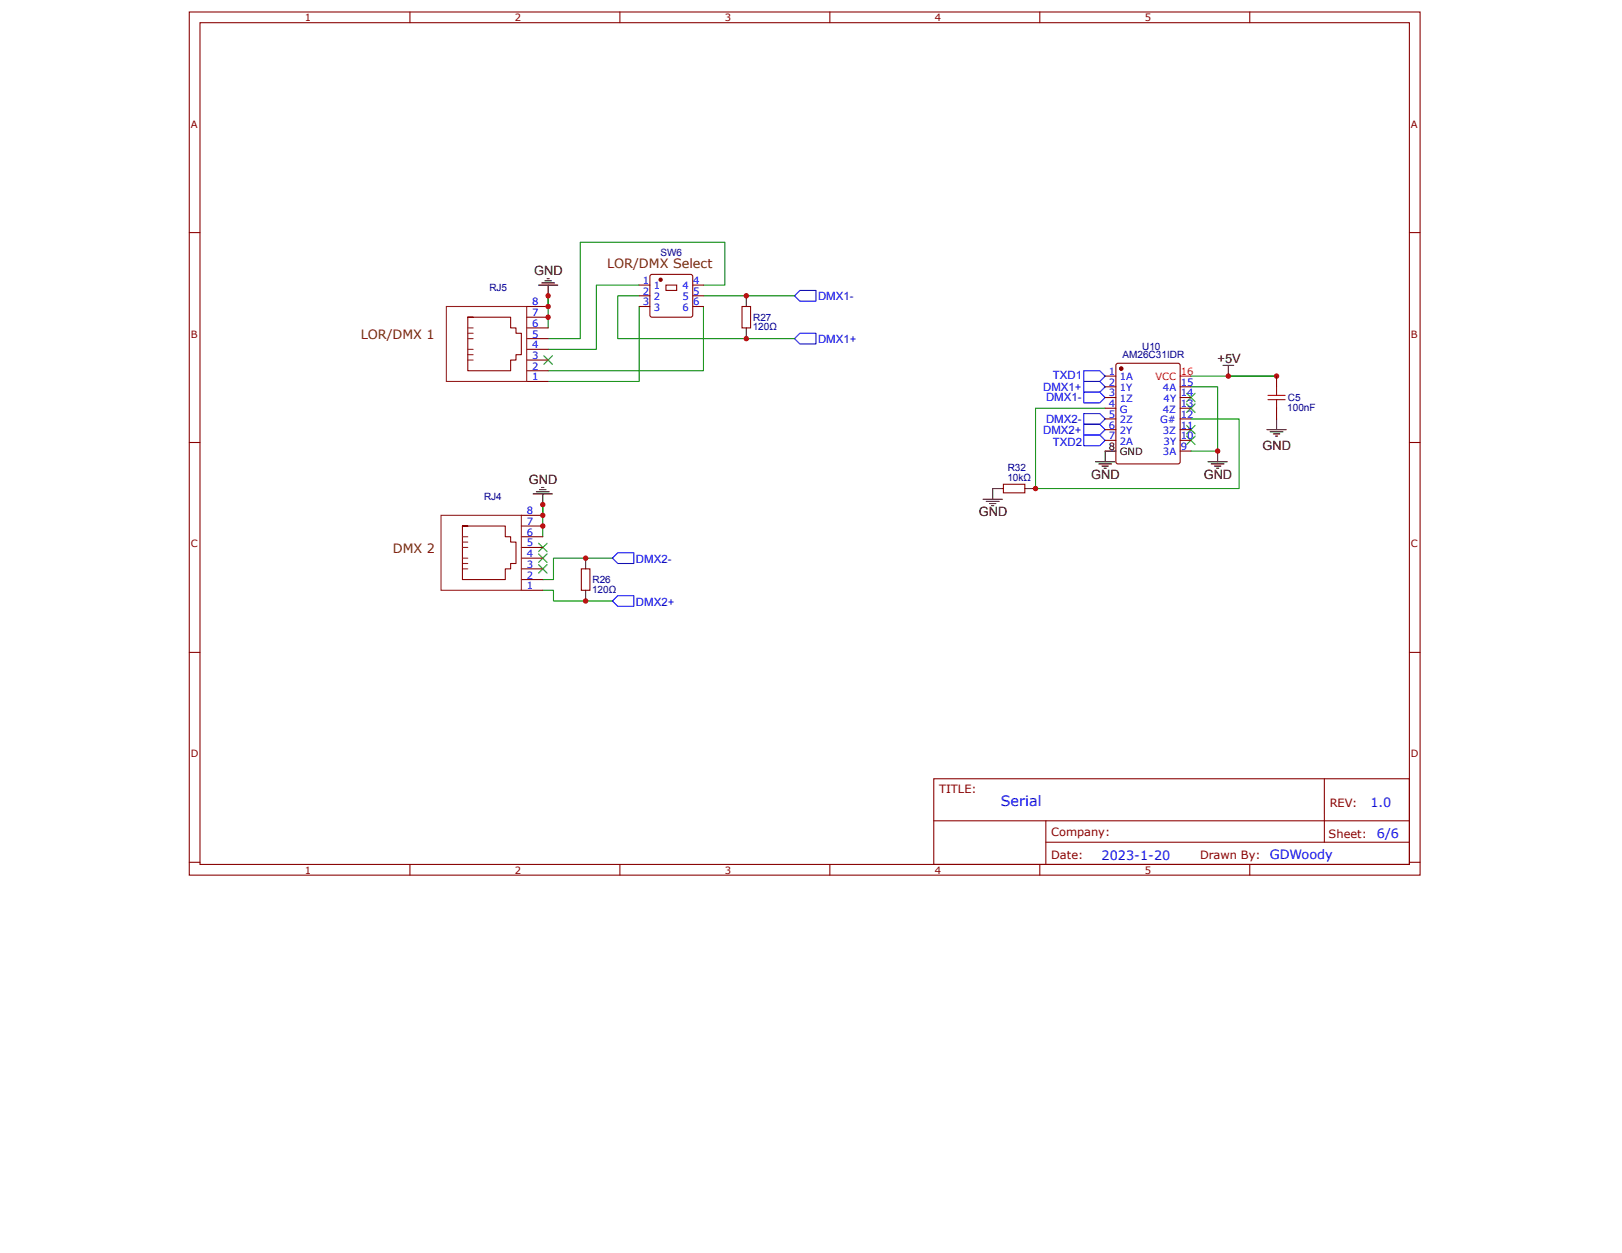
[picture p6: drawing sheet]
<svg xmlns="http://www.w3.org/2000/svg" width="279mm" height="216mm" viewBox="0 0 279 216" stroke-linecap="round" stroke-linejoin="round" font-family="sans-serif">
<g fill="none" stroke="#800" stroke-width=".18">
<path d="M32.6 2.1h212v148.7h-212zM34.4 3.9h208.4v145h-208.4zM70.6 2.1v1.8M106.8 2.1v1.8M142.9 2.1v1.8M179.1 2.1v1.8M215.3 2.1v1.8M32.6 40.1h1.8M127.8 52.8h1.5v3.7h-1.5zM242.8 40.1h1.8M32.6 76.2h1.8M242.8 76.2h1.8"/>
<path d="M100.1 98h1.5v3.7h-1.5zM172.8 83.4h3.7v1.5h-3.7zM32.6 112.4h1.8M242.8 112.4h1.8M160.8 134.2h82v14.7h-82zM228.1 134.2v10.9M32.6 148.6h1.8M70.6 148.9v1.9M106.8 148.9v1.9M142.9 148.9v1.9M160.9 141.4h81.8M179.1 148.9v1.9"/>
<path d="M180.2 145.1h62.5M180.2 141.4v7.4M215.3 148.9v1.9M242.8 148.6h1.8"/>
</g>
<path d="M137.8 57.4h2.8v1.9h-2.8l-.9-1zM137.8 50h2.8v1.9h-2.8l-.9-.9zM186.7 63.9h2.7l1 .9-1 .9h-2.7zM186.7 75h2.7l1 .9-1 .9h-2.7zM186.7 65.7h2.7l1 1-1 .9h-2.7zM186.7 67.6h2.7l1 .9-1 .9h-2.7zM186.7 71.3h2.7l1 .9-1 .9h-2.7zM186.7 73.1h2.7l1 .9-1 1h-2.7zM105.5 96.2l.9-.9h2.8v1.8h-2.8zM105.5 103.6l.9-1h2.8v1.9h-2.8z" fill="none" stroke="#00f" stroke-width=".18"/>
<g fill="none" stroke="#080" stroke-width=".18">
<path d="M94.4 51v5.5M110.1 51h-3.7v7.3h30.5M110.1 52.8v12.9h-15.7M110.1 49.1h-7.4v11.1h-8.3M121.2 52.8v11.1h-26.8M121.2 49.1h3.7v-7.4h-24.9v16.6h-5.6M121.2 51h15.7M190.4 70.3h-12v13.9h35v-12h-8.3M205.1 66.7h4.6v11h-4.6M205.1 64.8h14.8M93.5 86.9v5.6M105.5 96.2h-10.2v3.7h-1.8"/>
<path d="M93.5 101.7h1.8v1.9h10.2"/>
</g>
<g fill="none" stroke="#000" stroke-width=".18">
<path d="M92.8 49.1h3.3M93.3 48.8h2.2M93.9 48.4h1.1M94.2 48h.4M94.4 49.1v1.9M128.6 51v1.8M128.6 56.5v1.8M188.7 79.6h3.3M189.3 79.9h2.2M190.4 77.7v1.9M208.1 79.6h3.3M208.6 79.9h2.3"/>
<path d="M209.7 77.7v1.9M210.7 63h1.8M211.6 63v1.8M218.2 74h3.4M218.8 74.4h2.2M219.3 74.8h1.1M219.7 75.1h.4M219.9 72.2v1.8M91.8 85.1h3.4M92.4 84.7h2.2M92.9 84.4h1.1M93.3 84h.4"/>
<path d="M93.5 85.1v1.8M100.9 96.2v1.8M169.3 86h3.4M169.9 86.4h2.2M170.4 86.8h1.1M170.8 87.1h.4M172.8 84.2h-1.8v1.8M176.5 84.2h1.9M189.8 80.3h1.1M190.2 80.7h.4M209.2 80.3h1.1M209.6 80.7h.3"/>
<path d="M100.9 101.7v1.9"/>
</g>
<g fill="#000">
<path d="M93.7 61.3l1.5 1.5zM93.7 62.8l1.5-1.5z"/>
<path d="M204.4 67.8l1.5 1.4zM205.9 67.8l-1.5 1.4z"/>
<path d="M204.4 69.6l1.5 1.5zM205.9 69.6l-1.5 1.5z"/>
<path d="M204.4 73.3l1.5 1.5zM205.9 73.3l-1.5 1.5z"/>
<path d="M204.4 75.1l1.5 1.5zM205.9 75.1l-1.5 1.5z"/>
<path d="M92.8 93.6l1.4 1.5zM94.2 93.6l-1.4 1.5z"/>
<path d="M92.8 95.4l1.4 1.5zM94.2 95.4l-1.4 1.5z"/>
<path d="M92.8 97.3l1.4 1.5zM94.2 97.3l-1.4 1.5z"/>
</g>
<g fill="none" stroke="#3c3" stroke-width=".18">
<path d="M93.7 61.3l1.5 1.5M95.2 61.3l-1.5 1.5M204.4 67.8l1.5 1.4M204.4 69.6l1.5 1.5M204.4 73.3l1.5 1.5M204.4 75.1l1.5 1.5M205.9 67.8l-1.5 1.4M205.9 69.6l-1.5 1.5M205.9 73.3l-1.5 1.5M205.9 75.1l-1.5 1.5M92.8 93.6l1.4 1.5M92.8 95.4l1.4 1.5"/>
<path d="M92.8 97.3l1.4 1.5M94.2 93.6l-1.4 1.5M94.2 95.4l-1.4 1.5M94.2 97.3l-1.4 1.5"/>
</g>
<circle cx="193.1" cy="63.5" r=".28" fill="#800"/>
<g fill="none" stroke="#800" stroke-width=".18">
<path d="M192.3 62.8l.3-.2h10.3l.3 .2 .1 16.8-.2 .3h-10.5l-.3-.1z"/>
<circle cx="193.1" cy="63.5" r=".28"/>
</g>
<circle cx="193.1" cy="63.5" r=".28" fill="#800"/>
<g fill="none" stroke="#800" stroke-width=".18">
<path d="M110.1 52.8h1.8M110.1 51h1.8M110.1 49.1h1.8M114.7 49.1h1.9v.9h-1.9zM119.3 52.8h1.9M119.3 51h1.9M119.3 49.1h1.9M190.4 64.8h1.8M190.4 66.7h1.8M190.4 68.5h1.8M190.4 70.3h1.8M190.4 72.2h1.8"/>
<path d="M190.4 74h1.8M190.4 75.9h1.8M203.3 66.7h1.8M203.3 68.5h1.8M203.3 70.3h1.8M203.3 72.2h1.8M203.3 74h1.8M203.3 75.9h1.8M203.3 77.7h1.8"/>
<circle cx="193.1" cy="63.5" r=".28"/>
</g>
<path d="M190.4 77.7h1.8" fill="none" stroke="#000" stroke-width=".18"/>
<path d="M203.3 64.8h1.8" fill="none" stroke="#f00" stroke-width=".18"/>
<circle cx="113.8" cy="48.2" r=".28" fill="#800"/>
<g fill="none" stroke="#800" stroke-width=".18">
<path d="M80.6 54.7v9.2h7.4v-1.9h.9v-.9h.9v-3.7h-.9v-.9h-.9v-1.8h-7.4h.9M90.7 56.5h3.7M90.7 58.3h3.7M90.7 54.7h3.7M90.7 52.8h3.7M112 47.5l.3-.2h6.8l.2 .3v6.9l-.3 .2-6.9-.1-.2-.3zM90.7 60.2h3.7M90.7 62h3.7M90.7 63.9h3.7M90.7 65.7h3.7M79.7 90.6v9.3h7.3v-1.9h1v-.9h.9v-3.7h-.9v-.9h-1v-1.9h-7.3h.9M89.8 92.5h3.7"/>
<path d="M89.8 94.3h3.7M89.8 96.2h3.7M89.8 98h3.7M89.8 99.9h3.7M89.8 90.6h3.7M89.8 88.8h3.7M89.8 101.7h3.7"/>
<circle cx="113.8" cy="48.2" r=".28"/>
</g>
<g fill="none" stroke="#8d2323" stroke-width=".18">
<path d="M76.9 52.8h13.8v12.9h-13.8zM80.6 58.3h.9M80.6 57.4h.9M80.6 56.5h.9M80.6 62h.9M80.6 61.1h.9M80.6 60.2h.9M76 88.8h13.8v12.9h-13.8zM79.7 98h.9M79.7 97.1h.9M79.7 96.2h.9M79.7 94.3h.9"/>
<path d="M79.7 93.4h.9M79.7 92.5h.9"/>
</g>
<g fill="#c00">
<circle cx="94.4" cy="51" r=".46"/>
<circle cx="93.5" cy="86.9" r=".46"/>
<circle cx="93.5" cy="88.8" r=".46"/>
<circle cx="211.6" cy="64.8" r=".46"/>
<circle cx="219.9" cy="64.8" r=".46"/>
<circle cx="209.7" cy="77.7" r=".46"/>
<circle cx="100.9" cy="103.6" r=".46"/>
<circle cx="100.9" cy="96.2" r=".46"/>
<circle cx="178.4" cy="84.2" r=".46"/>
<circle cx="94.4" cy="52.8" r=".46"/>
<circle cx="128.6" cy="58.3" r=".46"/>
<circle cx="128.6" cy="51" r=".46"/>
<circle cx="93.5" cy="90.6" r=".46"/>
<circle cx="94.4" cy="54.7" r=".46"/>
</g>
<path d="M218.4 68.1h3M218.4 68.9h3M219.9 66.7v1.4M219.9 68.9v1.4" fill="none" stroke="#a00000" stroke-width=".18"/>
<path d="M219.9 64.8v1.9M219.9 70.3v1.9" fill="none" stroke="#800" stroke-width=".18"/>
<text font-size="2.5" fill="#00f" x="172.4" y="138.9">Serial</text>
<g font-size="2.2">
<text x="92" y="47.4">GND</text>
<text x="209.7" y="62.6">+5V</text>
<text x="217.5" y="77.5">GND</text>
<text x="91.1" y="83.4">GND</text>
<text x="188" y="82.5">GND</text>
<text x="207.3" y="82.5">GND</text>
<text x="168.6" y="89">GND</text>
</g>
<g font-size="2.2" fill="#630">
<text x="104.6" y="46.2">LOR/DMX Select</text>
<text x="62.1" y="58.3">LOR/DMX 1</text>
<text x="67.7" y="95.3">DMX 2</text>
</g>
<g font-size="2.2" fill="#00f">
<text x="236.1" y="139">1.0</text>
<text x="189.7" y="148.1">2023-1-20</text>
<text x="218.7" y="148.1">GDWoody</text>
<text x="237.2" y="144.4">6/6</text>
</g>
<g font-size="2" fill="#00f">
<text x="140.9" y="51.8">DMX1-</text>
<text x="140.9" y="59.2">DMX1+</text>
<text x="181.4" y="65.2">TXD1</text>
<text x="179.7" y="67.3">DMX1+</text>
<text x="180.2" y="69.2">DMX1-</text>
<text x="179.7" y="74.7">DMX2+</text>
<text x="180.2" y="72.9">DMX2-</text>
<text x="181.4" y="76.8">TXD2</text>
<text x="109.5" y="97">DMX2-</text>
<text x="109.5" y="104.4">DMX2+</text>
</g>
<g font-size="2" fill="#800">
<text x="161.8" y="136.6">TITLE:</text>
<text x="229.1" y="139">REV:</text>
<text x="181.1" y="148">Date:</text>
<text x="181.1" y="144">Company:</text>
<text x="206.7" y="148.1">Drawn By:</text>
<text x="228.9" y="144.3">Sheet:</text>
</g>
<g font-size="1.7" fill="#800">
<text x="52.5" y="3.6">1</text>
<text x="88.7" y="3.6">2</text>
<text x="124.9" y="3.6">3</text>
<text x="161" y="3.6">4</text>
<text x="197.2" y="3.6">5</text>
<text x="32.9" y="22">A</text>
<text x="243.1" y="22">A</text>
<text x="32.9" y="58.2">B</text>
<text x="243.1" y="58.2">B</text>
<text x="32.9" y="94.3">C</text>
<text x="243.1" y="94.3">C</text>
<text x="32.9" y="130.5">D</text>
<text x="243.1" y="130.5">D</text>
<text x="52.5" y="150.5">1</text>
<text x="88.7" y="150.5">2</text>
<text x="124.9" y="150.5">3</text>
<text x="161" y="150.5">4</text>
<text x="197.2" y="150.5">5</text>
</g>
<g font-size="1.7" fill="#000080">
<text x="113.8" y="44.2">SW6</text>
<text x="84.3" y="50.2">RJ5</text>
<text x="129.7" y="56.9">120Ω</text>
<text x="129.7" y="55.2">R27</text>
<text x="193.4" y="61.7">AM26C31IDR</text>
<text x="196.7" y="60.3">U10</text>
<text x="221.7" y="70.8">100nF</text>
<text x="221.8" y="69.1">C5</text>
<text x="173.5" y="82.9">10kΩ</text>
<text x="173.6" y="81.2">R32</text>
<text x="83.4" y="86.2">RJ4</text>
<text x="102.1" y="100.5">R26</text>
<text x="102" y="102.1">120Ω</text>
</g>
<g font-size="1.7" fill="#00f">
<text x="91.7" y="52.6">8</text>
<text x="110.8" y="52.6">3</text>
<text x="110.8" y="50.8">2</text>
<text x="110.8" y="48.9">1</text>
<text x="112.6" y="53.5">3</text>
<text x="112.6" y="51.7">2</text>
<text x="112.6" y="49.9">1</text>
<text x="117.6" y="53.5">6</text>
<text x="117.6" y="51.7">5</text>
<text x="117.6" y="49.9">4</text>
<text x="119.4" y="52.6">6</text>
<text x="119.4" y="50.8">5</text>
<text x="119.4" y="48.9">4</text>
<text x="91.7" y="56.3">6</text>
<text x="91.7" y="58.2">5</text>
<text x="91.7" y="54.5">7</text>
<text x="91.7" y="60">4</text>
<text x="91.7" y="61.9">3</text>
<text x="91.7" y="63.7">2</text>
<text x="91.7" y="65.5">1</text>
<text x="191" y="64.6">1</text>
<text x="192.9" y="65.5">1A</text>
<text x="191" y="66.5">2</text>
<text x="191" y="68.3">3</text>
<text x="191" y="70.2">4</text>
<text x="192.9" y="67.4">1Y</text>
<text x="192.9" y="69.2">1Z</text>
<text x="192.9" y="71.1">G</text>
<text x="200.3" y="71.1">4Z</text>
<text x="200.3" y="67.4">4A</text>
<text x="200.4" y="69.2">4Y</text>
<text x="203.4" y="70.2">13</text>
<text x="203.4" y="68.3">14</text>
<text x="203.4" y="66.5">15</text>
<text x="191" y="72">5</text>
<text x="191" y="73.8">6</text>
<text x="191" y="75.7">7</text>
<text x="192.9" y="72.9">2Z</text>
<text x="192.9" y="74.8">2Y</text>
<text x="192.9" y="76.6">2A</text>
<text x="199.9" y="72.9">G#</text>
<text x="200.3" y="74.8">3Z</text>
<text x="200.4" y="76.6">3Y</text>
<text x="203.4" y="77.5">9</text>
<text x="203.4" y="75.7">10</text>
<text x="203.4" y="73.8">11</text>
<text x="203.4" y="72">12</text>
<text x="200.3" y="78.5">3A</text>
<text x="90.7" y="88.6">8</text>
<text x="90.7" y="92.3">6</text>
<text x="90.7" y="94.1">5</text>
<text x="90.7" y="96">4</text>
<text x="90.7" y="90.5">7</text>
<text x="90.7" y="97.8">3</text>
<text x="90.7" y="99.7">2</text>
<text x="90.7" y="101.5">1</text>
</g>
<g font-size="1.7" fill="#f00">
<text x="199" y="65.5">VCC</text>
<text x="203.4" y="64.6">16</text>
</g>
<g font-size="1.7">
<text x="191" y="77.5">8</text>
<text x="192.9" y="78.5">GND</text>
</g>
</svg>
